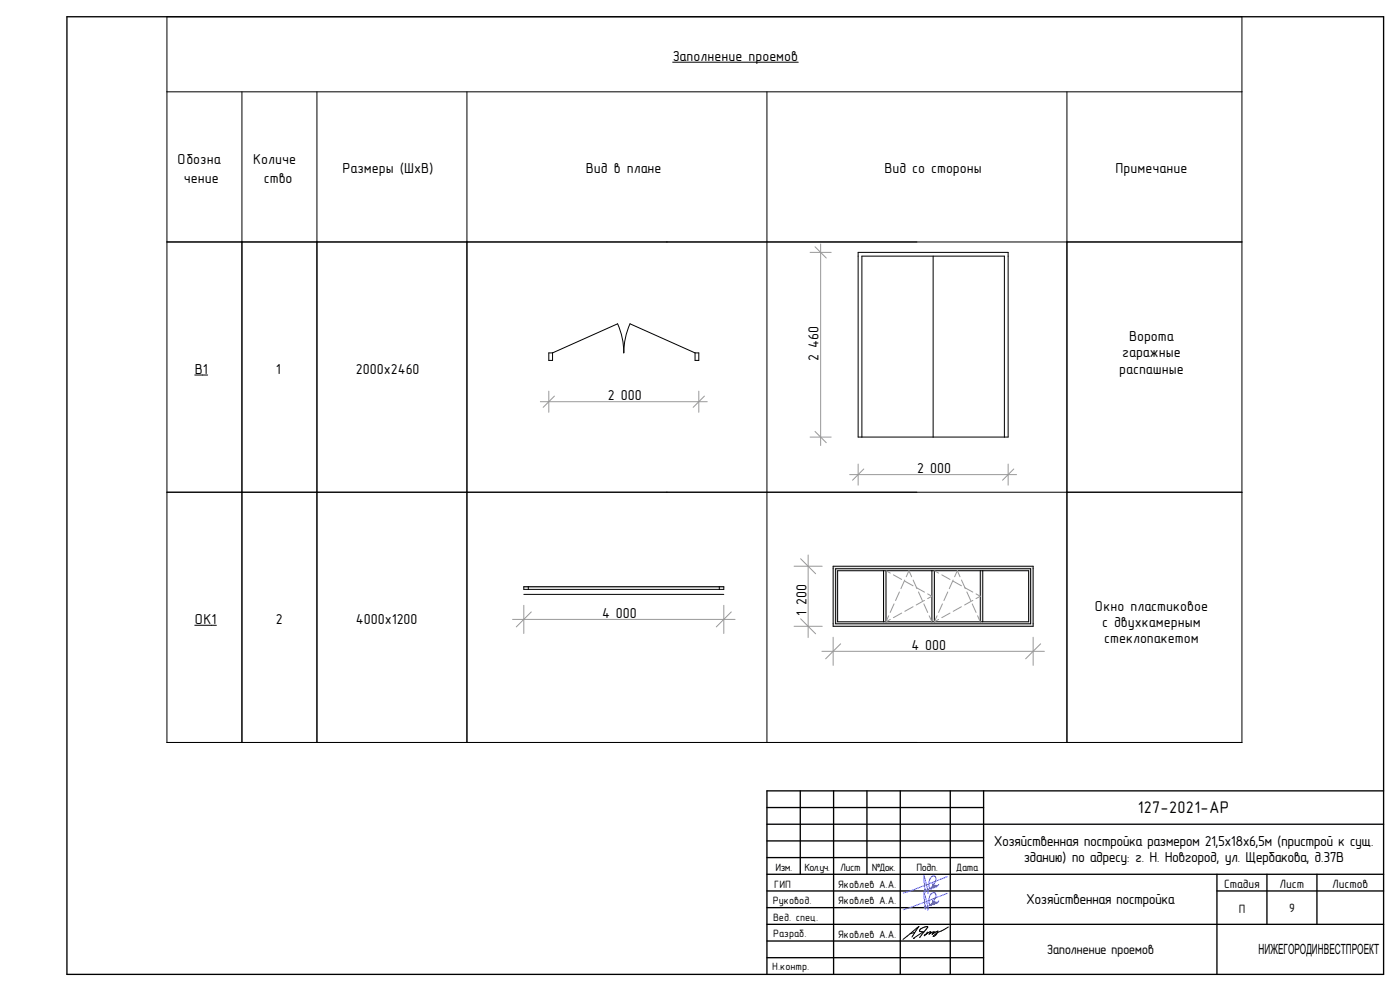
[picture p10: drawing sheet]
<svg xmlns="http://www.w3.org/2000/svg" width="420mm" height="297mm" viewBox="0 0 420 297" stroke-linecap="round" stroke-linejoin="round" font-family="sans-serif">
<g fill="none" stroke="#000" stroke-width=".4">
<path d="M20.1 5h395v287h-395zM240.1 237v25M250.1 237v55M260.1 237v25M270.1 237v55M285.1 237v55M295.1 237v55M415.1 237h-185v55M230.1 247h185M230.1 257h65M230.1 242h65M230.1 252h65"/>
<path d="M230.1 262h185M230.1 267h65M230.1 277h185M230.1 272h65M365.1 262v30M365.1 267h50M380.1 262v15M395.1 262v15M230.1 287h65M230.1 282h65"/>
</g>
<g fill="none" stroke="#000" stroke-width=".3">
<path d="M50.1 5h322.5v217.5h-322.5zM201.8 18.6h37.7M50.1 27.5h322.5M72.6 27.5v195M95.1 27.5v195M140.1 27.5v195M230.1 27.5v195M320.1 27.5v195M50.1 72.5h322.5M58.4 112.4h3.9M50.1 147.5h322.5M157.1 175.9h60"/>
<path d="M157.1 178.1h60M58.4 187.4h6.5M274.4 279.5l-1.3 .3M278.3 279.3l-1 1.1 1.3-.9 .6-.2-.5 .7M278.7 280l.9-.6 .7-.1-.6 .7 1.7-1-.8 1.4-.7 .2 .2-.2M284.5 277.8l-3.3 1.7-.9 .7M273.6 280.8l2.1-3.1-4.8 3.8M275.9 281l2.4-3.1a2.14 2.14 0 0 0-2.4 1.2l1.1 .1-3 2h.3"/>
</g>
<g fill="none" stroke="#5e5eff" stroke-width=".3">
<path d="M277.6 272.5l-.4-5.1 1.2 4.5v.9M277.6 267.6l-.4-5.2 1.2 4.5v.9M279.9 271.1l-.1-1.2-.5 1.5a2.64 2.64 0 0 1 .7-3.9h.4a1.92 1.92 0 0 1-.5 2.8 2.94 2.94 0 0 1-2.6 1.6l.4-.5M279.9 264.9v1.2M279.9 271.1h.1M279.9 264.9v.1M279.9 266.1h.1M279.9 265l-.6 1.4a2.64 2.64 0 0 1 .7-3.9l.4 .1a1.92 1.92 0 0 1-.5 2.7 2.94 2.94 0 0 1-2.6 1.6l.4-.5M280.3 270.3v.7l.4-.7v.3M280.3 266v-.8l-.4 .9M280.3 266h.1M280.3 270.2v.1"/>
<path d="M280.3 270.3l-.4 .8M280.7 265.4l-.4 .6M280.7 265.3v.1M280.7 270.6h.1M280.8 265.5v.1M280.9 270.4l-.1 .2M280.9 270.4h.1M280.9 265.5h-.1M280.9 265.5h.1M280.9 265.5v.1M280.9 265.6h.1M281.6 270.1l-.6 .6-.1-.3"/>
<path d="M281.6 265.1l-.6 .6-.1-.1M281.6 270.1h.1M281.6 265.1h.1M284.1 267.7l-13.1 4.9M284.1 262.8l-13.1 4.9"/>
</g>
<g fill="#fff">
<path d="M215.8 175.9h1.3v.7h-1.3z" fill-rule="evenodd"/>
<path d="M157.1 175.9h1.4v.7h-1.4z" fill-rule="evenodd"/>
<path d="M158.5 175.9h57.3v.7h-57.3z" fill-rule="evenodd"/>
</g>
<path d="M157.1 175.9h60v.7h-60zM158.5 175.9v.7M215.8 175.9v.7" fill="none" stroke="#000" stroke-width=".3"/>
<path d="M153.8 185.6h66.7M157.1 181.4v8.5M159.4 183.4l-4.5 4.5M217.1 181.4v8.5M219.4 183.4l-4.5 4.5" fill="none" stroke="#999" stroke-width=".3"/>
<g fill="#ebebeb">
<path d="M309.2 170.4h.7v16.5h-.7z" fill-rule="evenodd"/>
<path d="M249.9 170.4h.8v16.5h-.8z" fill-rule="evenodd"/>
<path d="M249.9 186.9h60v.8h-60z" fill-rule="evenodd"/>
<path d="M249.9 169.7h60v.7h-60z" fill-rule="evenodd"/>
<path d="M308.6 171h.6v15.3h-.6z" fill-rule="evenodd"/>
<path d="M250.7 171h.6v15.3h-.6z" fill-rule="evenodd"/>
<path d="M250.7 186.3h58.5v.6h-58.5z" fill-rule="evenodd"/>
<path d="M250.7 170.4h58.5v.6h-58.5z" fill-rule="evenodd"/>
<path d="M294.1 171h.7v15.3h-.7z" fill-rule="evenodd"/>
<path d="M279.6 171h.7v15.3h-.7z" fill-rule="evenodd"/>
<path d="M265.1 171h.7v15.3h-.7z" fill-rule="evenodd"/>
</g>
<path d="M249.9 169.7h60v18h-60zM250.7 170.4h58.5v16.5h-58.5zM251.3 171h57.3v15.3h-57.3zM265.1 171v15.3M265.8 171v15.3M279.6 171v15.3M280.3 171v15.3M294.1 171v15.3M294.8 171v15.3" fill="none" stroke="#000" stroke-width=".3"/>
<path d="M238.2 169.7h8.5M240.2 167.4l4.5 4.5M242.4 166.3v24.8M238.2 187.7h8.5M240.2 185.4l4.5 4.5M246.6 195.2h66.7M249.9 191v8.4M252.2 192.9l-4.5 4.5M309.9 191v8.4M312.2 192.9l-4.5 4.5" fill="none" stroke="#999" stroke-width=".3"/>
<g fill="#fff">
<path d="M164.6 105.8h1.2v2.2h-1.2z" fill-rule="evenodd"/>
<path d="M208.5 105.8h1.1v2.2h-1.1z" fill-rule="evenodd"/>
</g>
<path d="M257.4 75.6h45v55.4h-45zM279.9 76.8v54.2M164.6 105.8h1.2v2.2h-1.2zM165.8 105.8l19.5-8.8a21.4 21.4 0 0 1 1.8 8.8 21.4 21.4 0 0 1 1.9-8.8l19.5 8.8M208.5 105.8h1.1v2.2h-1.1zM258.6 131v-54.2h42.7v54.2" fill="none" stroke="#000" stroke-width=".3"/>
<g fill="none" stroke="#999" stroke-width=".3">
<path d="M243 75.6h6.4M244.5 74l3.4 3.3M246.2 73.1v60.4M164.6 117.2v6.4M166.3 118.7l-3.3 3.4M209.6 117.2v6.4M211.3 118.7l-3.3 3.4M162.1 120.4h50.1M243 131h6.4M244.5 129.3l3.4 3.4M257.4 139.1v6.3M302.4 139.1v6.3"/>
<path d="M254.9 142.2h50.1M259.1 140.6l-3.3 3.3M304.1 140.6l-3.3 3.3M265.8 171l1.3 .8M268 172.3l2.5 1.4M269.8 177.4l-1.1 2.6M271.4 173.8l-1.1 2.6M271.5 174.2l2.4 1.4M271.9 172.8l.8-1.8 .8 1.8M273.9 173.8l1.2 2.6M274.9 176.1l2.4 1.4M275.5 177.4l1.2 2.6"/>
<path d="M277.3 179.9l-2.4 1.4M278.3 178l1.3 .7-1.3 .7M280.3 171l1.3 .8M282.5 172.3l2.5 1.4M284.3 177.4l-1.1 2.6M285.9 173.8l-1.1 2.6M286 174.2l2.4 1.4M286.4 172.8l.8-1.8 .8 1.8M288.5 173.8l1.1 2.6M289.4 176.1l2.4 1.4M290.1 177.4l1.1 2.6M291.8 179.9l-2.4 1.4"/>
<path d="M292.8 178l1.3 .7-1.3 .7M266.6 184.5l-.8 1.8 1.3-.7M268.2 181l-1.1 2.6M270.5 183.7l-2.5 1.4M273.9 181.8l-2.4 1.4M277.2 181l1.1 2.6M278.8 184.5l.8 1.8M281.1 184.5l-.8 1.8 1.3-.7M282.7 181l-1.1 2.6M285 183.7l-2.5 1.4M288.4 181.8l-2.4 1.4M291.7 181l1.1 2.6"/>
<path d="M293.3 184.5l.8 1.8"/>
</g>
<text font-size="5.1" x="341.3" y="243.7">127-2021-АР</text>
<g font-size="4.4">
<text x="201.8" y="18.2">Заполнение проемов</text>
<text x="53.3" y="49">Обозна</text>
<text x="76" y="49">Количе</text>
<text x="102.8" y="52">Размеры (ШxВ)</text>
<text x="175.8" y="52">Вид в плане</text>
<text x="265.3" y="52">Вид со стороны</text>
<text x="334.7" y="52">Примечание</text>
<text x="55.1" y="54.9">чение</text>
<text x="79.1" y="54.9">ство</text>
<text x="245.6" y="104.3" transform="rotate(-90 245.6 104.3)">460</text>
<text x="336.6" y="107">гаражные</text>
<text x="338.7" y="102.1">Ворота</text>
<text x="58.4" y="112">В1</text>
<text x="82.7" y="112">1</text>
<text x="106.7" y="112">2000х2460</text>
<text x="245.6" y="108.2" transform="rotate(-90 245.6 108.2)">2</text>
<text x="335.7" y="112">распашные</text>
<text x="182.4" y="119.8">2</text>
<text x="186.3" y="119.8">000</text>
<text x="275.2" y="141.6">2</text>
<text x="279.1" y="141.6">000</text>
<text x="180.6" y="185.1">4</text>
<text x="184.8" y="185.1">000</text>
<text x="241.9" y="184.7" transform="rotate(-90 241.9 184.7)">1</text>
<text x="241.9" y="181.4" transform="rotate(-90 241.9 181.4)">200</text>
<text x="328.4" y="183">Окно пластиковое</text>
<text x="58.4" y="187">ОК1</text>
<text x="82.7" y="187">2</text>
<text x="106.7" y="187">4000х1200</text>
<text x="330.7" y="187.9">с двухкамерным</text>
<text x="273.4" y="194.7">4</text>
<text x="277.6" y="194.7">000</text>
<text x="331.3" y="192.8">стеклопакетом</text>
<text x="298.1" y="253.5">Хозяйственная постройка размером 21,5х18х6,5м (пристрой к сущ.</text>
<text x="307.1" y="258.4">зданию) по адресу: г. Н. Новгород, ул. Щербакова, д.37В</text>
<text x="307.9" y="271">Хозяйственная постройка</text>
</g>
<text font-size="4.2" x="377.6" y="286">НИЖЕГОРОДИНВЕСТПРОЕКТ</text>
<text font-size="4.1" x="314.1" y="285.9">Заполнение проемов</text>
<g font-size="3.6">
<text x="367.3" y="266.1">Стадия</text>
<text x="383.8" y="266.1">Лист</text>
<text x="399.7" y="266.1">Листов</text>
<text x="371.7" y="273.6">П</text>
<text x="386.7" y="273.2">9</text>
</g>
<g font-size="3.2">
<text x="232.6" y="260.9">Изм.</text>
<text x="241.4" y="260.9">Кол.уч.</text>
<text x="252.1" y="260.9">Лист</text>
<text x="261.5" y="260.9">№Док.</text>
<text x="275" y="260.9">Подп.</text>
<text x="286.8" y="260.9">Дата</text>
<text x="232.3" y="266.2">ГИП</text>
<text x="251.4" y="266.2">Яковлев А.А.</text>
<text x="231.9" y="271">Руковод.</text>
<text x="251.4" y="271">Яковлев А.А.</text>
<text x="231.9" y="276.1">Вед. спец.</text>
<text x="232" y="280.9">Разраб.</text>
<text x="251.4" y="281.1">Яковлев А.А.</text>
<text x="231.7" y="290.8">Н.контр.</text>
</g>
</svg>
